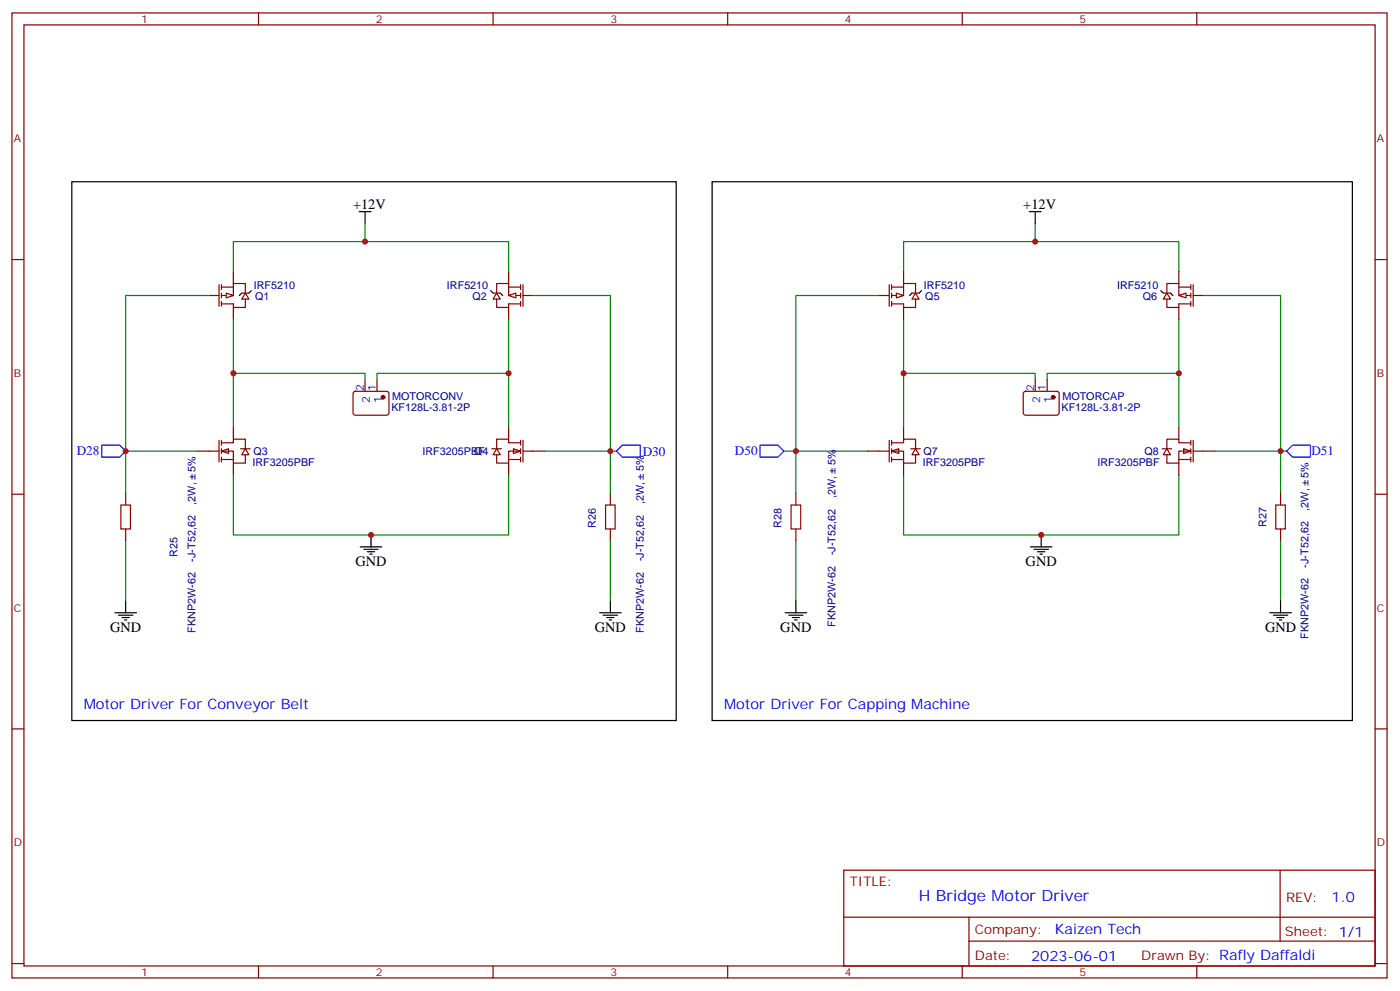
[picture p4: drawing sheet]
<svg xmlns="http://www.w3.org/2000/svg" width="413mm" height="292mm" viewBox="0 0 413 292" stroke-linecap="round" stroke-linejoin="round" font-family="sans-serif">
<g fill="none" stroke="#870000" stroke-width=".35">
<path d="M3.5 3.8h405.4v284.3h-405.4zM7.1 7.3h398.2v277.3h-398.2zM76.2 3.8v3.5M145.3 3.8v3.5M214.5 3.8v3.5M283.6 3.8v3.5M352.8 3.8v3.5M3.5 76.5h3.6M405.3 76.5h3.6M61.7 87.1h2.9M64.6 83.9v6.3M65.3 83.9v1.4"/>
<path d="M65.3 86.4v1.4M65.3 88.8v1.4M65.3 84.6h3.5M68.8 83.5v3.6h-3.5M68.8 83.5h3.5v2.9M68.8 80v3.5M68.8 90.6v3.5M71.3 86.4h2.1M72.3 86.4l1.1 1.7h-2.1zM72.3 88.1v2.5h-3.5v-1.1h-3.5M104.3 115.5l.5-.2h9.4l.5 .7-.1 5.9-.7 .4h-9.4l-.4-.7v-5.6zM107.6 111.8v3.5"/>
<path d="M111.1 111.8v3.5M3.5 145.6h3.6M405.3 145.6h3.6M3.5 214.8h3.6M405.3 214.8h3.6M248.7 256.4h156.6v28.2h-156.6zM377.3 256.4v20.9M248.7 270.2h156.5M285.6 277.3h119.6M285.6 270.2v14.2M3.5 283.9h3.6M76.2 284.6v3.5"/>
<path d="M145.3 284.6v3.5M214.5 284.6v3.5M283.6 284.6v3.5M352.8 284.6v3.5M405.3 283.9h3.6"/>
</g>
<circle cx="112.9" cy="117.1" r=".53" fill="#870000" stroke="#870000" stroke-width=".35"/>
<path d="M71.3 86.4l-.7 .7M74.1 85.7l-.7 .7" fill="none" stroke="#000" stroke-width=".35"/>
<path d="M66.7 86.4l2.1 .7-2.1 .7z" fill="#fff" stroke="#870000" stroke-width=".35"/>
<path d="M144.6 85.7l.7 .7M147.5 86.4l.7 .7" fill="none" stroke="#000" stroke-width=".35"/>
<g fill="none" stroke="#870000" stroke-width=".35">
<path d="M145.3 86.4h2.2M146.4 86.4l1.1 1.7h-2.2zM146.4 88.1v2.5h3.5v-1.1h3.6M149.9 83.5v3.6h3.6M149.9 83.5h-3.5v2.9M149.9 80v3.5M149.9 90.6v3.5M149.9 84.6h3.6M153.5 83.9v1.4M153.5 86.4v1.4M153.5 88.8v1.4M154.2 87.1h2.8"/>
<path d="M154.2 83.9v6.3"/>
</g>
<g fill="#fff" stroke="#870000" stroke-width=".35">
<path d="M149.9 87.1l2.1-.7v1.4z"/>
<path d="M65.3 132.9l2.1-.7v1.4z"/>
<path d="M72.3 132.2l1.1 1.8h-2.1z"/>
</g>
<path d="M58.2 132.9h6.4M64.6 129.8v6.3M65.3 130.5h3.5v-1.1h3.5v2.8M65.3 132.9h3.5v3.6h3.5v-2.5M65.3 135.4h3.5M65.3 129.8v1.4M65.3 132.2v1.4M65.3 134.7v1.4M68.8 125.9v3.5M68.8 136.5v3.5M70.9 132.2h2.8" fill="none" stroke="#870000" stroke-width=".35"/>
<g fill="#fff" stroke="#870000" stroke-width=".35">
<path d="M151.3 132.2l2.2 .7-2.2 .7z"/>
<path d="M146.4 132.2l1.1 1.8h-2.2z"/>
</g>
<g fill="none" stroke="#870000" stroke-width=".35">
<path d="M145 132.2h2.8M149.9 135.4h3.6M149.9 125.9v3.5M149.9 136.5v3.5M153.5 130.5h-3.6v-1.1h-3.5v2.8M153.5 132.9h-3.6v3.6h-3.5v-2.5M153.5 129.8v1.4M153.5 132.2v1.4M153.5 134.7v1.4M154.2 129.8v6.3M154.2 132.9h6.3M37 145.3v3.5"/>
<path d="M37 155.9v3.5M179.9 145.3v3.5M179.9 155.9v3.5M234.6 145.3v3.5M234.6 155.9v3.5M377.5 145.3v3.5M377.5 155.9v3.5"/>
</g>
<g fill="none" stroke="#000" stroke-width=".35">
<path d="M105.8 62.4h3.6M107.6 62.4v3.5M303.4 62.4h3.5M305.2 62.4v3.5M109.4 157.6v3.5M306.9 157.6v3.5M37 177v3.6M106.2 161.1h6.3M107.2 161.9h4.3M108.3 162.6h2.1M109 163.3h.7M179.9 177v3.6"/>
<path d="M234.6 177v3.6M303.7 161.1h6.4M304.8 161.9h4.2M305.9 162.6h2.1M306.6 163.3h.7M377.5 177v3.6M33.9 180.6h6.3M34.9 181.3h4.3M36 182h2.1M36.7 182.7h.7M176.7 180.6h6.4M177.8 181.3h4.2"/>
<path d="M178.9 182h2.1M179.6 182.7h.7M231.4 180.6h6.4M232.5 181.3h4.2M233.5 182h2.2M234.2 182.7h.7M374.3 180.6h6.3M375.4 181.3h4.2M376.4 182h2.1M377.1 182.7h.7"/>
</g>
<g fill="none" stroke="#008700" stroke-width=".35">
<path d="M107.6 65.9v5.3h-38.8v8.8M107.6 71.2h42.3v8.8M305.2 71.2h42.3v8.8M305.2 65.9v5.3h-38.9v8.8M61.7 87.1h-24.7v58.2M68.8 94.1v31.8M149.9 94.1v31.8M157 87.1h22.9v58.2M259.3 87.1h-24.7v58.2M266.3 94.1v31.8M347.5 94.1v31.8M354.5 87.1h23v58.2"/>
<path d="M68.8 110h38.8v1.8M149.9 110h-38.8v1.8M266.3 110h38.9v1.8M347.5 110h-38.8v1.8M37 132.9h21.2M68.8 140v17.6h81.1v-17.6M160.5 132.9h19.4M234.6 132.9h21.2M266.3 140v17.6h81.2v-17.6M358.1 132.9h19.4M37 159.4v17.6M179.9 159.4v17.6"/>
<path d="M234.6 159.4v17.6M377.5 159.4v17.6"/>
</g>
<path d="M35.6 148.8h2.9v7.1h-2.9zM178.5 148.8h2.8v7.1h-2.8zM233.2 148.8h2.8v7.1h-2.8zM376.1 148.8h2.8v7.1h-2.8z" fill="none" stroke="#a10000" stroke-width=".35"/>
<g fill="#fff" stroke="#870000" stroke-width=".35">
<path d="M348.9 132.2l2.1 .7-2.1 .7z"/>
<path d="M344 132.2l1 1.8h-2.1z"/>
</g>
<path d="M342.5 132.2h2.9M347.5 135.4h3.5M347.5 125.9v3.5M347.5 136.5v3.5M351 130.5h-3.5v-1.1h-3.5v2.8M351 132.9h-3.5v3.6h-3.5v-2.5M351 129.8v1.4M351 132.2v1.4M351 134.7v1.4M351.7 129.8v6.3M351.7 132.9h6.4" fill="none" stroke="#870000" stroke-width=".35"/>
<g fill="#fff" stroke="#870000" stroke-width=".35">
<path d="M262.8 132.9l2.1-.7v1.4z"/>
<path d="M269.9 132.2l1 1.8h-2.1z"/>
</g>
<g fill="none" stroke="#870000" stroke-width=".35">
<path d="M342.9 86.4h2.1M344 86.4l1 1.7h-2.1zM344 88.1v2.5h3.5v-1.1h3.5M347.5 83.5v3.6h3.5M347.5 83.5h-3.5v2.9M347.5 80v3.5M347.5 90.6v3.5M347.5 84.6h3.5M351 83.9v1.4M351 86.4v1.4M351 88.8v1.4M351.7 87.1h2.8"/>
<path d="M351.7 83.9v6.3M255.8 132.9h6.3M262.1 129.8v6.3M262.8 130.5h3.5v-1.1h3.6v2.8M262.8 132.9h3.5v3.6h3.6v-2.5M262.8 135.4h3.5M262.8 129.8v1.4M262.8 132.2v1.4M262.8 134.7v1.4M266.3 125.9v3.5M266.3 136.5v3.5M268.5 132.2h2.8"/>
</g>
<path d="M342.2 85.7l.7 .7M345 86.4l.7 .7" fill="none" stroke="#000" stroke-width=".35"/>
<path d="M347.5 87.1l2.1-.7v1.4z" fill="#fff" stroke="#870000" stroke-width=".35"/>
<path d="M268.8 86.4l-.7 .7M271.6 85.7l-.7 .7" fill="none" stroke="#000" stroke-width=".35"/>
<g fill="none" stroke="#870000" stroke-width=".35">
<path d="M259.3 87.1h2.8M262.1 83.9v6.3M262.8 83.9v1.4M262.8 86.4v1.4M262.8 88.8v1.4M262.8 84.6h3.5M266.3 83.5v3.6h-3.5M266.3 83.5h3.6v2.9M266.3 80v3.5M266.3 90.6v3.5M268.8 86.4h2.1M269.9 86.4l1 1.7h-2.1z"/>
<path d="M269.9 88.1v2.5h-3.6v-1.1h-3.5"/>
</g>
<path d="M264.2 86.4l2.1 .7-2.1 .7z" fill="#fff" stroke="#870000" stroke-width=".35"/>
<path d="M301.9 115.5l.4-.2h9.5l.4 .7-.1 5.9-.6 .4h-9.4l-.5-.7v-5.6zM305.2 111.8v3.5M308.7 111.8v3.5" fill="none" stroke="#870000" stroke-width=".35"/>
<circle cx="310.4" cy="117.1" r=".53" fill="#870000" stroke="#870000" stroke-width=".35"/>
<path d="M21.2 53.6h178.1v158.7h-178.1zM209.9 53.6h188.7v158.7h-188.7z" fill="none" stroke="#000" stroke-width=".35"/>
<path d="M30 131.2h5.3l1.7 1.7-1.7 1.8h-5.3zM181.7 132.9l1.7-1.7h5.3v3.5h-5.3zM224 131.2h5.3l1.8 1.7-1.8 1.8h-5.3zM379.2 132.9l1.8-1.7h5.3v3.5h-5.3z" fill="none" stroke="#00f" stroke-width=".35"/>
<path d="M179.9 132.9h1.8M231.1 132.9h3.5M377.5 132.9h1.7" fill="none" stroke="#008700" stroke-width=".35"/>
<g fill="#c00">
<circle cx="107.6" cy="71.2" r=".88"/>
<circle cx="109.4" cy="157.6" r=".88"/>
<circle cx="68.8" cy="110" r=".88"/>
<circle cx="149.9" cy="110" r=".88"/>
<circle cx="37" cy="132.9" r=".88"/>
<circle cx="179.9" cy="132.9" r=".88"/>
<circle cx="377.5" cy="132.9" r=".88"/>
<circle cx="234.6" cy="132.9" r=".88"/>
<circle cx="347.5" cy="110" r=".88"/>
<circle cx="266.3" cy="110" r=".88"/>
<circle cx="306.9" cy="157.6" r=".88"/>
<circle cx="305.2" cy="71.2" r=".88"/>
</g>
<text font-size="4.6" fill="#00f" x="270.8" y="265.4">H Bridge Motor Driver</text>
<g font-size="4.2">
<text x="104.1" y="61.7">+12V</text>
<text x="301.6" y="61.7">+12V</text>
<text x="104.8" y="166.8">GND</text>
<text x="302.3" y="166.8">GND</text>
<text x="32.5" y="186.2">GND</text>
<text x="175.3" y="186.2">GND</text>
<text x="230" y="186.2">GND</text>
<text x="372.9" y="186.2">GND</text>
</g>
<g font-size="4.2" fill="#00f">
<text x="24.7" y="208.8">Motor Driver For Conveyor Belt</text>
<text x="213.4" y="208.8">Motor Driver For Capping Machine</text>
<text x="392.5" y="265.7">1.0</text>
<text x="310.9" y="275.2">Kaizen Tech</text>
<text x="304" y="283">2023-06-01</text>
</g>
<g font-size="3.9" fill="#00f">
<text x="22.6" y="134.2">D28</text>
<text x="189.4" y="134.2">D30</text>
<text x="216.6" y="134.2">D50</text>
<text x="386.6" y="134.2">D51</text>
</g>
<g font-size="3.9" fill="#800">
<text x="250.5" y="261">TITLE:</text>
<text x="379.1" y="265.7">REV:</text>
<text x="287.4" y="275.2">Company:</text>
<text x="378.7" y="275.8">Sheet: 1/1</text>
<text x="287.4" y="282.9">Date:</text>
<text x="336.4" y="282.9">Drawn By: Rafly Daffaldi</text>
</g>
<g font-size="3.2" fill="#800">
<text x="41.6" y="6.8">1</text>
<text x="110.8" y="6.8">2</text>
<text x="179.9" y="6.8">3</text>
<text x="249.1" y="6.8">4</text>
<text x="318.2" y="6.8">5</text>
<text x="4.1" y="41.9">A</text>
<text x="405.9" y="41.9">A</text>
<text x="4.1" y="111.1">B</text>
<text x="405.9" y="111.1">B</text>
<text x="4.1" y="180.2">C</text>
<text x="405.9" y="180.2">C</text>
<text x="4.1" y="249.3">D</text>
<text x="405.9" y="249.3">D</text>
<text x="41.6" y="287.6">1</text>
<text x="110.8" y="287.6">2</text>
<text x="179.9" y="287.6">3</text>
<text x="249.1" y="287.6">4</text>
<text x="318.2" y="287.6">5</text>
</g>
<g font-size="3.2" fill="#000080">
<text x="74.8" y="85.2">IRF5210</text>
<text x="75.2" y="88.5">Q1</text>
<text x="131.8" y="85.2">IRF5210</text>
<text x="139.3" y="88.5">Q2</text>
<text x="272.3" y="85.2">IRF5210</text>
<text x="272.8" y="88.5">Q5</text>
<text x="329.3" y="85.2">IRF5210</text>
<text x="336.8" y="88.5">Q6</text>
<text x="115.6" y="117.8">MOTORCONV</text>
<text x="313.2" y="117.8">MOTORCAP</text>
<text x="115.4" y="121.1">KF128L-3.81-2P</text>
<text x="312.9" y="121.1">KF128L-3.81-2P</text>
<text x="74.4" y="137.3">IRF3205PBF</text>
<text x="74.7" y="134.1">Q3</text>
<text x="124.6" y="134">IRF3205PBF</text>
<text x="139.8" y="134.1">Q4</text>
<text x="246.2" y="137.2" transform="rotate(-90 246.2 137.2)">5%</text>
<text x="272" y="137.3">IRF3205PBF</text>
<text x="272.2" y="134.1">Q7</text>
<text x="323.5" y="137.3">IRF3205PBF</text>
<text x="337.4" y="134.1">Q8</text>
<text x="57.6" y="139" transform="rotate(-90 57.6 139)">5%</text>
<text x="189.8" y="138.9" transform="rotate(-90 189.8 138.9)">5%</text>
<text x="385.7" y="140.8" transform="rotate(-90 385.7 140.8)">5%</text>
<text x="57.6" y="148.7" transform="rotate(-90 57.6 148.7)">,2W,</text>
<text x="189.8" y="148.6" transform="rotate(-90 189.8 148.6)">,2W,</text>
<text x="246.2" y="146.9" transform="rotate(-90 246.2 146.9)">,2W,</text>
<text x="175.7" y="155.5" transform="rotate(-90 175.7 155.5)">R26</text>
<text x="230.4" y="155.5" transform="rotate(-90 230.4 155.5)">R28</text>
<text x="373.3" y="155.3" transform="rotate(-90 373.3 155.3)">R27</text>
<text x="385.7" y="150.5" transform="rotate(-90 385.7 150.5)">,2W,</text>
<text x="52.3" y="164.2" transform="rotate(-90 52.3 164.2)">R25</text>
<text x="57.6" y="165.4" transform="rotate(-90 57.6 165.4)">-J-T52,62</text>
<text x="189.8" y="165.4" transform="rotate(-90 189.8 165.4)">-J-T52,62</text>
<text x="246.2" y="163.6" transform="rotate(-90 246.2 163.6)">-J-T52,62</text>
<text x="385.7" y="167.2" transform="rotate(-90 385.7 167.2)">-J-T52,62</text>
<text x="246.2" y="184.6" transform="rotate(-90 246.2 184.6)">FKNP2W-62</text>
<text x="57.6" y="186.4" transform="rotate(-90 57.6 186.4)">FKNP2W-62</text>
<text x="189.8" y="186.4" transform="rotate(-90 189.8 186.4)">FKNP2W-62</text>
<text x="385.7" y="188.2" transform="rotate(-90 385.7 188.2)">FKNP2W-62</text>
</g>
<g font-size="3.2" fill="#00f">
<text x="107.2" y="115.1" transform="rotate(-90 107.2 115.1)">2</text>
<text x="109" y="118.6" transform="rotate(-90 109 118.6)">2</text>
<text x="110.8" y="115.1" transform="rotate(-90 110.8 115.1)">1</text>
<text x="112.5" y="118.6" transform="rotate(-90 112.5 118.6)">1</text>
<text x="304.8" y="115.1" transform="rotate(-90 304.8 115.1)">2</text>
<text x="306.6" y="118.6" transform="rotate(-90 306.6 118.6)">2</text>
<text x="308.3" y="115.1" transform="rotate(-90 308.3 115.1)">1</text>
<text x="310.1" y="118.6" transform="rotate(-90 310.1 118.6)">1</text>
</g>
</svg>
